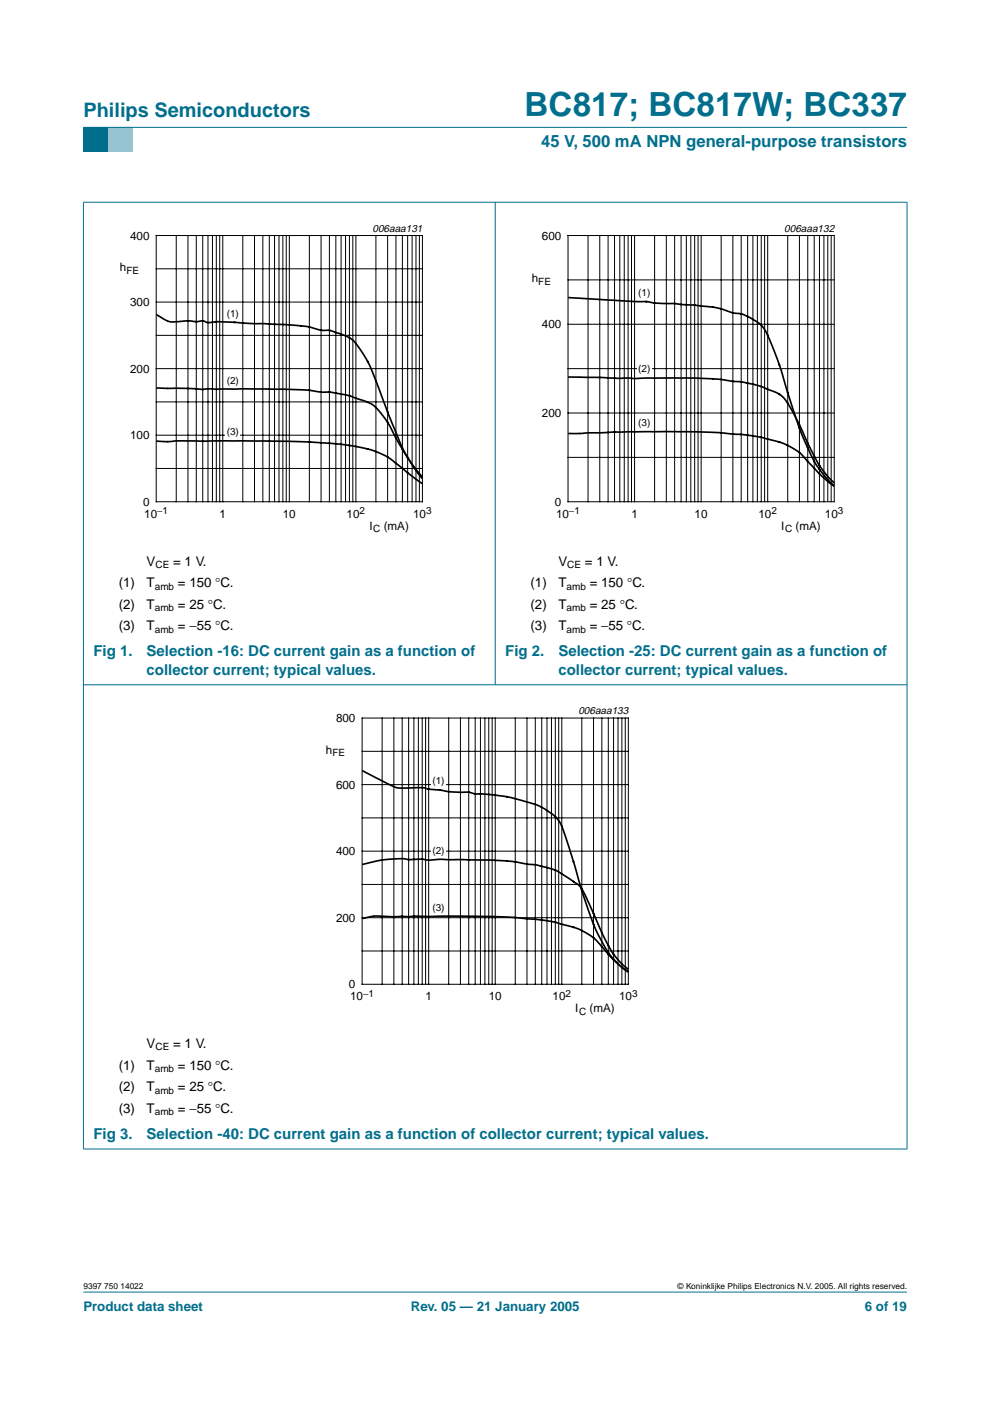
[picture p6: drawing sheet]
<svg xmlns="http://www.w3.org/2000/svg" width="210mm" height="297mm" viewBox="0 0 210 297" stroke-linecap="round" stroke-linejoin="round" font-family="sans-serif">
<path d="M17.7 273.9h174.6z" fill="#006e8c" stroke="#006e8c" stroke-width=".21"/>
<path d="M17.7 27h5.3v5.3h-5.3z" fill-rule="evenodd" fill="#006e8c"/>
<path d="M23 27h5.3v5.3h-5.3z" fill-rule="evenodd" fill="#96c4d6"/>
<g fill="#006e8c" stroke="#006e8c" stroke-width=".21">
<path d="M17.7 27h174.6z"/>
<path d="M17.7 42.9v200.7z"/>
<path d="M105 42.8v102.4z"/>
<path d="M192.3 42.9v200.7z"/>
<path d="M17.6 42.9h174.8z"/>
<path d="M17.6 145.2h174.8z"/>
<path d="M17.6 243.6h174.8z"/>
</g>
<path d="M20.4 47.1h81.9v66.3h-81.9z" fill="none" stroke="#fff" stroke-width=".21"/>
<g fill="none" stroke="#000" stroke-width=".21">
<path d="M33.1 49.9h56.5v56.5h-56.5zM33.1 57h56.5M37.4 49.9v56.5M39.9 49.9v56.5M41.6 49.9v56.5M43 49.9v56.5M44.1 49.9v56.5M45 49.9v56.5M45.9 49.9v56.5M46.6 49.9v56.5M47.2 49.9v56.5M51.5 49.9v56.5"/>
<path d="M54 49.9v56.5M55.7 49.9v56.5M57.1 49.9v56.5M58.2 49.9v56.5M59.2 49.9v56.5M60 49.9v56.5M60.7 49.9v56.5M61.3 49.9v56.5M65.6 49.9v56.5M68.1 49.9v56.5M69.8 49.9v56.5M71.2 49.9v56.5"/>
<path d="M72.3 49.9v56.5M73.3 49.9v56.5M74.1 49.9v56.5M74.8 49.9v56.5M75.5 49.9v56.5M79.7 49.9v56.5M82.2 49.9v56.5M83.9 49.9v56.5M85.3 49.9v56.5M86.4 49.9v56.5M87.4 49.9v56.5M88.2 49.9v56.5"/>
<path d="M88.9 49.9v56.5M33.1 78.2h56.5M33.1 71.1h56.5M33.1 64h56.5M33.1 99.3h56.5M33.1 92.3h56.5M33.1 85.2h56.5"/>
</g>
<g fill="#fff">
<path d="M47.8 65.1h3.1v2.9h-3.1z"/>
<path d="M47.8 79.2h3v3h-3z"/>
<path d="M47.8 90.2h3.1v2.9h-3.1z"/>
</g>
<path d="M33.1 66.7l1.3 .8a5 5 0 0 0 4.2 .6l1.1-.1a7.9 7.9 0 0 0 3.3 0 3.6 3.6 0 0 0 2.9 .2l14.7 .6 4.9 .5a10.3 10.3 0 0 0 4.5 .8l2 .6a6.3 6.3 0 0 1 4 2.9 34.9 34.9 0 0 1 4.5 9.1l2.1 5.6 2.8 6.8 2.1 3.7 2.1 2.7M33.1 93.5l2.6 .1 2-.1h14.1l13.7 .2 8.2 .7 3.3 .6 2.6 .7a23.8 23.8 0 0 1 7.2 4.9l2.8 2M33.1 82.3h6.5l3.4 .3 1.1-.2h8.3l12.5 .3 2.9 .4 2.8 .1 3.3 .6 2 .8a7.5 7.5 0 0 1 4.2 2.3 34.4 34.4 0 0 1 4.6 7.3l2.4 3.8 2.5 3.1" fill="none" stroke="#000" stroke-width=".35"/>
<path d="M107.7 47.1h81.9v66.3h-81.9z" fill="none" stroke="#fff" stroke-width=".21"/>
<g fill="none" stroke="#000" stroke-width=".21">
<path d="M120.4 49.9h56.5v56.5h-56.5zM120.4 59.3h56.5M124.7 49.9v56.5M127.2 49.9v56.5M128.9 49.9v56.5M130.3 49.9v56.5M131.4 49.9v56.5M132.4 49.9v56.5M133.2 49.9v56.5M133.9 49.9v56.5M134.5 49.9v56.5M138.8 49.9v56.5"/>
<path d="M141.3 49.9v56.5M143 49.9v56.5M144.4 49.9v56.5M145.5 49.9v56.5M146.5 49.9v56.5M147.3 49.9v56.5M148 49.9v56.5M148.7 49.9v56.5M152.9 49.9v56.5M155.4 49.9v56.5M157.1 49.9v56.5M158.5 49.9v56.5"/>
<path d="M159.6 49.9v56.5M160.6 49.9v56.5M161.4 49.9v56.5M162.1 49.9v56.5M162.8 49.9v56.5M167 49.9v56.5M169.5 49.9v56.5M171.3 49.9v56.5M172.6 49.9v56.5M173.7 49.9v56.5M174.7 49.9v56.5M175.5 49.9v56.5"/>
<path d="M176.2 49.9v56.5M120.4 78.2h56.5M120.4 68.8h56.5M120.4 97h56.5M120.4 87.6h56.5"/>
</g>
<g fill="#fff">
<path d="M135 60.7h3.2v2.9h-3.2z"/>
<path d="M135.1 76.9h3v2.9h-3z"/>
<path d="M135 88.3h3.2v2.9h-3.2z"/>
</g>
<path d="M120.4 79.9l10.4 .3 15.8-.1 4.4 .2 6.3 .7 3.4 .7 1.9 .8a7 7 0 0 1 5.2 4.2l1.7 3.4 2.3 5a21.4 21.4 0 0 0 5.1 7.3M120.4 63.1l13.3 .8h3.3l2.7 .4 3.5 .1 7.7 .7 2 .4a13.6 13.6 0 0 0 4.6 1.2l1.3 .5a7 7 0 0 1 3.8 3.5l.3 .7a85.6 85.6 0 0 1 4.5 13.2l2.5 7.2 1.9 4.4a21.1 21.1 0 0 0 5.1 6.8M120.4 91.9l16.3-.4h9.9l5.6 .2 5.1 .4 3.2 .5 5.8 1.5a11.9 11.9 0 0 1 5.3 4.1l2.8 2.9 2.5 2" fill="none" stroke="#000" stroke-width=".35"/>
<path d="M64.1 149.4h81.8v66.3h-81.8z" fill="none" stroke="#fff" stroke-width=".21"/>
<g fill="none" stroke="#000" stroke-width=".21">
<path d="M76.8 152.2h56.4v56.5h-56.4zM76.8 159.3h56.4M81 152.2v56.5M83.5 152.2v56.5M85.3 152.2v56.5M86.6 152.2v56.5M87.8 152.2v56.5M88.7 152.2v56.5M89.5 152.2v56.5M90.2 152.2v56.5M90.9 152.2v56.5M95.1 152.2v56.5"/>
<path d="M97.6 152.2v56.5M99.4 152.2v56.5M100.8 152.2v56.5M101.9 152.2v56.5M102.8 152.2v56.5M103.6 152.2v56.5M104.3 152.2v56.5M105 152.2v56.5M109.2 152.2v56.5M111.7 152.2v56.5M113.5 152.2v56.5M114.9 152.2v56.5"/>
<path d="M116 152.2v56.5M116.9 152.2v56.5M117.7 152.2v56.5M118.5 152.2v56.5M119.1 152.2v56.5M123.4 152.2v56.5M125.8 152.2v56.5M127.6 152.2v56.5M129 152.2v56.5M130.1 152.2v56.5M131 152.2v56.5M131.9 152.2v56.5"/>
<path d="M132.6 152.2v56.5M76.8 173.4h56.4M76.8 166.4h56.4M76.8 194.6h56.4M76.8 187.5h56.4M76.8 180.5h56.4M76.8 201.6h56.4"/>
</g>
<g fill="#fff">
<path d="M91.4 164.2h3.1v2.9h-3.1z"/>
<path d="M91.5 179h2.9v2.9h-2.9z"/>
<path d="M91.4 191h3.1v2.9h-3.1z"/>
</g>
<path d="M76.8 163.4l4.6 2.3a8.5 8.5 0 0 0 3.5 1.4l4.6-.1 1.4 .3 4.1 .5 4.2 .2a8.1 8.1 0 0 0 3.5 .4l5.6 .7 5.1 1.4 2 1a7.9 7.9 0 0 1 4.4 5.7l4.8 15.3 1.6 4.4 1.6 3.1a15.9 15.9 0 0 0 4.1 5.1M76.8 194.8l1.3-.3a29.2 29.2 0 0 1 6.1-.2l13.9-.1 10.9 .3 7.6 .8 5.3 1.4a13.2 13.2 0 0 1 6.8 5.2l1.2 1.4 2 1.8M76.8 183.3a28.7 28.7 0 0 1 8.7-1.2l1.1 .2 2.9-.1a10.2 10.2 0 0 0 4.1 0l13.6 .3 6.3 .8 2.3 .6a19 19 0 0 1 6.7 3.6l.2 .1a21.7 21.7 0 0 1 3.1 6.1l2.5 5.5a16 16 0 0 0 4.9 6.3M131.9 205.1l1.3 .9M131.9 205.1l1.3 1" fill="none" stroke="#000" stroke-width=".35"/>
<text font-size="7.1" fill="#006e8c" x="111.2" y="24.7">BC817; BC817W; BC337</text>
<text font-size="4.2" fill="#006e8c" x="17.7" y="24.9">Philips Semiconductors</text>
<text font-size="3.5" fill="#006e8c" x="114.7" y="31.1">45 V, 500 mA NPN general-purpose transistors</text>
<g font-size="3.2" fill="#006e8c">
<text x="19.8" y="139.2">Fig 1.</text>
<text x="31.1" y="143.1">collector current; typical values.</text>
<text x="31.1" y="139.2">Selection -16: DC current gain as a function of</text>
<text x="107.1" y="139.2">Fig 2.</text>
<text x="118.4" y="143.1">collector current; typical values.</text>
<text x="118.4" y="139.2">Selection -25: DC current gain as a function of</text>
<text x="19.8" y="241.5">Fig 3.</text>
<text x="31.1" y="241.5">Selection -40: DC current gain as a function of collector current; typical values.</text>
</g>
<g font-size="2.8">
<text x="31.1" y="119.9">V</text>
<text x="36.7" y="119.9">= 1 V.</text>
<text x="118.4" y="119.9">V</text>
<text x="124" y="119.9">= 1 V.</text>
<text x="25.2" y="124.5">(1)</text>
<text x="31.1" y="124.5">T</text>
<text x="37.7" y="124.5">= 150 °C.</text>
<text x="112.5" y="124.5">(1)</text>
<text x="118.4" y="124.5">T</text>
<text x="125" y="124.5">= 150 °C.</text>
<text x="25.2" y="129.1">(2)</text>
<text x="31.1" y="129.1">T</text>
<text x="37.7" y="129.1">= 25 °C.</text>
<text x="112.5" y="129.1">(2)</text>
<text x="118.4" y="129.1">T</text>
<text x="125" y="129.1">= 25 °C.</text>
<text x="25.2" y="133.7">(3)</text>
<text x="31.1" y="133.7">T</text>
<text x="37.7" y="133.7">= −55 °C.</text>
<text x="112.5" y="133.7">(3)</text>
<text x="118.4" y="133.7">T</text>
<text x="125" y="133.7">= −55 °C.</text>
<text x="25.2" y="226.8">(1)</text>
<text x="31.1" y="222.2">V</text>
<text x="31.1" y="226.8">T</text>
<text x="36.7" y="222.2">= 1 V.</text>
<text x="37.7" y="226.8">= 150 °C.</text>
<text x="25.2" y="231.4">(2)</text>
<text x="31.1" y="231.4">T</text>
<text x="37.7" y="231.4">= 25 °C.</text>
<text x="25.2" y="236">(3)</text>
<text x="31.1" y="236">T</text>
<text x="37.7" y="236">= −55 °C.</text>
</g>
<g font-size="2.8" fill="#006e8c">
<text x="17.7" y="278">Product data sheet</text>
<text x="87.1" y="278">Rev. 05 — 21 January 2005</text>
<text x="183.4" y="278">6 of 19</text>
</g>
<g font-size="2.5">
<text x="27.6" y="50.8">400</text>
<text x="114.9" y="50.8">600</text>
<text x="25.4" y="57.5">h</text>
<text x="112.8" y="59.9">h</text>
<text x="27.6" y="64.9">300</text>
<text x="114.9" y="69.6">400</text>
<text x="27.6" y="79">200</text>
<text x="114.9" y="88.4">200</text>
<text x="27.6" y="93.1">100</text>
<text x="30.3" y="107.2">0</text>
<text x="117.7" y="107.2">0</text>
<text x="30.6" y="109.8">10</text>
<text x="46.5" y="109.8">1</text>
<text x="60" y="109.8">10</text>
<text x="73.5" y="109.8">10</text>
<text x="78.3" y="112.3">I</text>
<text x="81.3" y="112.3">(mA)</text>
<text x="87.6" y="109.8">10</text>
<text x="117.9" y="109.8">10</text>
<text x="133.9" y="109.8">1</text>
<text x="147.3" y="109.8">10</text>
<text x="160.8" y="109.8">10</text>
<text x="165.6" y="112.3">I</text>
<text x="168.7" y="112.3">(mA)</text>
<text x="174.9" y="109.8">10</text>
<text x="71.2" y="153.1">800</text>
<text x="69.1" y="159.8">h</text>
<text x="71.2" y="167.2">600</text>
<text x="71.2" y="181.3">400</text>
<text x="71.2" y="195.4">200</text>
<text x="74" y="209.5">0</text>
<text x="74.2" y="212.1">10</text>
<text x="90.2" y="212.1">1</text>
<text x="103.6" y="212.1">10</text>
<text x="117.2" y="212.1">10</text>
<text x="122" y="214.6">I</text>
<text x="125" y="214.6">(mA)</text>
<text x="131.3" y="212.1">10</text>
</g>
<g font-size="2.2">
<text x="79" y="49.1">006aaa131</text>
<text x="166.3" y="49.1">006aaa132</text>
<text x="122.6" y="151.4">006aaa133</text>
</g>
<g font-size="2.1">
<text x="26.8" y="58">FE</text>
<text x="114.1" y="60.4">FE</text>
<text x="135.3" y="62.7">(1)</text>
<text x="48.1" y="67.2">(1)</text>
<text x="48.1" y="81.3">(2)</text>
<text x="135.3" y="79">(2)</text>
<text x="48.1" y="92.3">(3)</text>
<text x="135.3" y="90.4">(3)</text>
<text x="33.3" y="109">−1</text>
<text x="76.2" y="109">2</text>
<text x="79.1" y="112.8">C</text>
<text x="90.4" y="109">3</text>
<text x="120.6" y="109">−1</text>
<text x="163.6" y="109">2</text>
<text x="166.4" y="112.8">C</text>
<text x="177.7" y="109">3</text>
<text x="32.8" y="125">amb</text>
<text x="33" y="120.4">CE</text>
<text x="120.1" y="125">amb</text>
<text x="120.3" y="120.4">CE</text>
<text x="32.8" y="129.6">amb</text>
<text x="120.1" y="129.6">amb</text>
<text x="32.8" y="134.2">amb</text>
<text x="120.1" y="134.2">amb</text>
<text x="70.5" y="160.3">FE</text>
<text x="91.7" y="166.2">(1)</text>
<text x="91.7" y="181">(2)</text>
<text x="91.7" y="193.1">(3)</text>
<text x="77" y="211.3">−1</text>
<text x="119.9" y="211.3">2</text>
<text x="122.8" y="215.1">C</text>
<text x="134" y="211.3">3</text>
<text x="32.8" y="227.3">amb</text>
<text x="33" y="222.7">CE</text>
<text x="32.8" y="231.9">amb</text>
<text x="32.8" y="236.5">amb</text>
</g>
<g font-size="1.8">
<text x="17.7" y="273.4">9397 750 14022</text>
<text x="143.7" y="273.4">© Koninklijke Philips Electronics N.V. 2005. All rights reserved.</text>
</g>
</svg>
